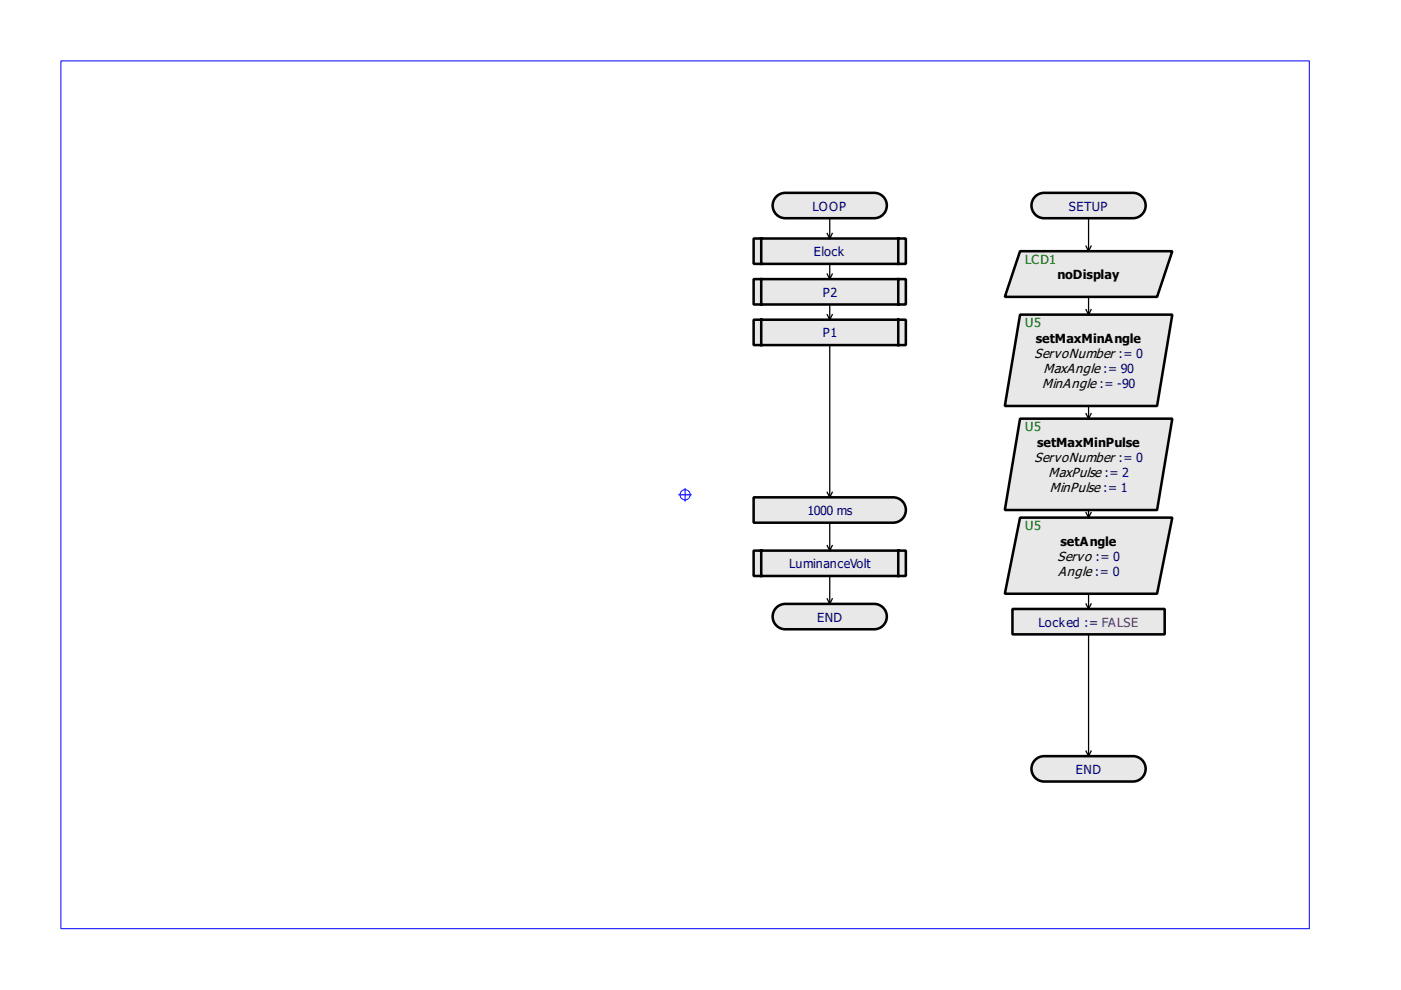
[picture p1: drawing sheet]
<svg xmlns="http://www.w3.org/2000/svg" width="297mm" height="210mm" viewBox="0 0 297 210" stroke-linecap="round" stroke-linejoin="round" font-family="sans-serif">
<path d="M12.9 12.9h264.7v184h-264.7z" fill-rule="evenodd" fill="#fff" stroke="#00f" stroke-width=".21"/>
<g fill="none" stroke="#00f" stroke-width=".21">
<path d="M143.9 104.9h2.7M145.3 103.6v2.7"/>
<circle cx="145.3" cy="104.9" r="1.08"/>
</g>
<g fill="#e8e8e8" stroke="#000" stroke-width=".54">
<path d="M219.3 41.9a2.68 2.68 0 0 1 2.1-1h18.8a2.69 2.69 0 0 1 2.7 2.7 2.69 2.69 0 0 1-2.7 2.7h-18.8a2.69 2.69 0 0 1-2.4-1.6 2.69 2.69 0 0 1 .3-2.8z" fill-rule="evenodd"/>
<path d="M219.3 161.3a2.68 2.68 0 0 1 2.1-1h18.8a2.69 2.69 0 0 1 2.7 2.7 2.69 2.69 0 0 1-2.7 2.7h-18.8a2.69 2.69 0 0 1-2.4-1.5 2.69 2.69 0 0 1 .3-2.9z" fill-rule="evenodd"/>
<path d="M216.3 66.7h32.2l-3.2 19.4h-32.3z" fill-rule="evenodd"/>
<path d="M214.7 129.1h32.2v5.4h-32.2z" fill-rule="evenodd"/>
<path d="M216.3 88.8h32.2l-3.2 19.3h-32.3z" fill-rule="evenodd"/>
<path d="M216.3 109.7h32.2l-3.2 16.2h-32.3z" fill-rule="evenodd"/>
<path d="M164.4 41.9a2.68 2.68 0 0 1 2.1-1h18.8a2.69 2.69 0 0 1 2.7 2.7 2.69 2.69 0 0 1-2.7 2.7h-18.8a2.69 2.69 0 0 1-2.4-1.6 2.69 2.69 0 0 1 .3-2.8z" fill-rule="evenodd"/>
<path d="M159.8 50.6h32.3v5.4h-32.3zM161.4 50.6v5.4zM190.4 50.6v5.4z" fill-rule="evenodd"/>
<path d="M159.8 59.2h32.3v5.4h-32.3zM161.4 59.2v5.4zM190.4 59.2v5.4z" fill-rule="evenodd"/>
<path d="M216.3 53.3h32.2l-3.2 9.6h-32.3z" fill-rule="evenodd"/>
<path d="M159.8 67.8h32.3v5.4h-32.3zM161.4 67.8v5.4zM190.4 67.8v5.4z" fill-rule="evenodd"/>
<path d="M164.4 129a2.68 2.68 0 0 1 2.1-1h18.8a2.69 2.69 0 0 1 2.7 2.7 2.69 2.69 0 0 1-2.7 2.7h-18.8a2.69 2.69 0 0 1-2.4-1.5 2.69 2.69 0 0 1 .3-2.9z" fill-rule="evenodd"/>
<path d="M159.8 116.7h32.3v5.4h-32.3zM161.4 116.7v5.4zM190.4 116.7v5.4z" fill-rule="evenodd"/>
<path d="M159.8 105.4h29.6a2.69 2.69 0 0 1 2.7 2.7 2.69 2.69 0 0 1-2.7 2.7h-29.6z" fill-rule="evenodd"/>
</g>
<g fill="none" stroke="#000" stroke-width=".27">
<path d="M175.4 49.5l.5 1.1M175.4 58.1l.5 1.1M175.9 46.3v4.3M175.9 56v3.2M176.5 49.5l-.6 1.1M176.5 58.1l-.6 1.1M230.3 52.2l.5 1.1M230.8 46.3v7M231.3 52.2l-.5 1.1M175.4 66.7l.5 1.1M175.9 64.6v3.2M175.9 73.2v32.2"/>
<path d="M176.5 66.7l-.6 1.1M230.3 65.6l.5 1.1M230.8 62.9v3.8M231.3 65.6l-.5 1.1M230.3 87.7l.5 1.1M230.8 86.1v2.7M231.3 87.7l-.5 1.1M175.4 104.4l.5 1M175.4 115.7l.5 1M175.9 110.8v5.9M176.5 104.4l-.6 1M176.5 115.7l-.6 1"/>
<path d="M230.3 108.7l.5 1M230.8 108.1v1.6M231.3 108.7l-.5 1M175.4 127l.5 1M175.9 122.1v5.9M176.5 127l-.6 1M230.3 128l.5 1.1M230.8 125.9v3.2M230.8 134.5v25.8M231.3 128l-.5 1.1M230.3 159.2l.5 1.1M231.3 159.2l-.5 1.1"/>
</g>
<g font-size="3.4">
<text x="219.4" y="75.9">ServoNumber := 0</text>
<text x="221" y="82.3">MinAngle := -90</text>
<text x="221.2" y="79.1">MaxAngle := 90</text>
<text x="219.4" y="97.9">ServoNumber := 0</text>
<text x="222.3" y="101.1">MaxPulse := 2</text>
<text x="222.6" y="104.4">MinPulse := 1</text>
<text x="224.2" y="118.9">Servo := 0</text>
<text x="224.3" y="122.1">Angle := 0</text>
</g>
<g font-size="3.2" fill="#000080">
<text x="172.3" y="44.7">LOOP</text>
<text x="226.6" y="44.7">SETUP</text>
<text x="172.6" y="54.3">Elock</text>
<text x="174.4" y="62.9">P2</text>
<text x="174.4" y="71.6">P1</text>
<text x="171.2" y="109.2">1000 ms</text>
<text x="167.3" y="120.5">LuminanceVolt</text>
<text x="173.2" y="131.8">END</text>
<text x="220.2" y="132.9">Locked := FALSE</text>
<text x="228.1" y="164.1">END</text>
</g>
<g font-size="3.2" fill="#008000">
<text x="217.3" y="56">LCD1</text>
<text x="217.3" y="69.4">U5</text>
<text x="217.3" y="91.5">U5</text>
<text x="217.3" y="112.4">U5</text>
</g>
<g font-size="3.2">
<text x="224.2" y="59.2">noDisplay</text>
<text x="219.6" y="72.6">setMaxMinAngle</text>
<text x="219.9" y="94.7">setMaxMinPulse</text>
<text x="224.9" y="115.7">setAngle</text>
</g>
</svg>
